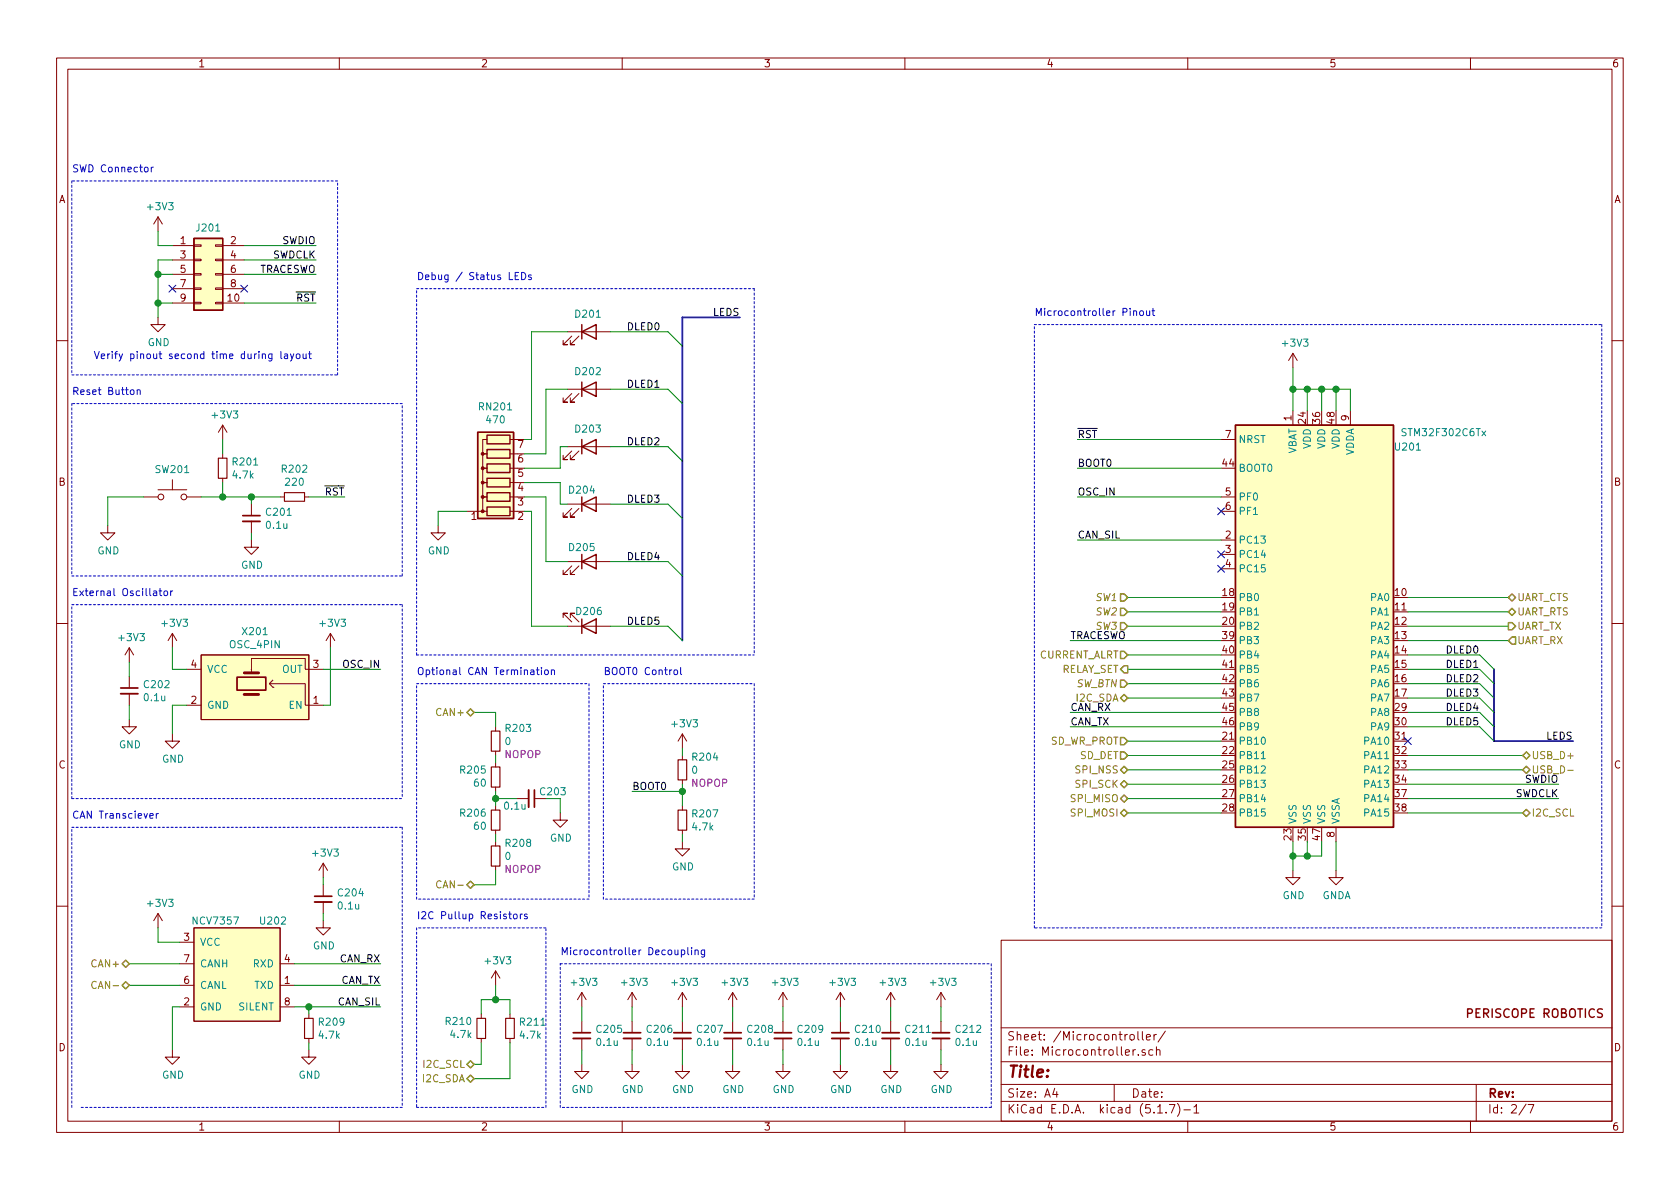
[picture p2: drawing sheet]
EESchema Schematic File Version 4
EELAYER 30 0
EELAYER END
$Descr A4 11693 8268
encoding utf-8
Sheet 2 7
Title ""
Date ""
Rev ""
Comp ""
Comment1 ""
Comment2 ""
Comment3 ""
Comment4 ""
$EndDescr
$Comp
L MCU_ST_STM32F3:STM32F302C6Tx U201
U 1 1
P 9200 4350
F 0 "U201" H 9800 5600 50  0000 C CNN
F 1 "STM32F302C6Tx" H 10050 5700 50  0000 C CNN
F 2 "Package_QFP:LQFP-48_7x7mm_P0.5mm" H 8600 2950 50  0001 R CNN
F 3 "http://www.st.com/st-web-ui/static/active/en/resource/technical/document/datasheet/DM00093333.pdf" H 9200 4350 50  0001 C CNN
	1    9200 4350
	1    0    0    -1  
$EndComp
Wire Wire Line
	9300 2850 9300 2700
Wire Wire Line
	9300 2700 9200 2700
Wire Wire Line
	9000 2700 9000 2850
Wire Wire Line
	9100 2850 9100 2700
Connection ~ 9100 2700
Wire Wire Line
	9100 2700 9000 2700
Wire Wire Line
	9200 2850 9200 2700
Connection ~ 9200 2700
Wire Wire Line
	9200 2700 9100 2700
Connection ~ 9000 2700
Wire Wire Line
	9000 2550 9000 2700
$Comp
L power:+3V3 #PWR0203
U 1 1
P 9000 2550
F 0 "#PWR0203" H 9000 2400 50  0001 C CNN
F 1 "+3V3" H 9015 2723 50  0000 C CNN
F 2 "" H 9000 2550 50  0001 C CNN
F 3 "" H 9000 2550 50  0001 C CNN
	1    9000 2550
	1    0    0    -1  
$EndComp
Wire Wire Line
	9000 5850 9000 5950
Wire Wire Line
	9000 5950 9100 5950
Wire Wire Line
	9200 5950 9200 5850
Wire Wire Line
	9100 5850 9100 5950
Connection ~ 9100 5950
Wire Wire Line
	9100 5950 9200 5950
Wire Wire Line
	9000 5950 9000 6050
Connection ~ 9000 5950
$Comp
L power:GND #PWR0217
U 1 1
P 9000 6050
F 0 "#PWR0217" H 9000 5800 50  0001 C CNN
F 1 "GND" H 9005 5877 50  0000 C CNN
F 2 "" H 9000 6050 50  0001 C CNN
F 3 "" H 9000 6050 50  0001 C CNN
	1    9000 6050
	1    0    0    -1  
$EndComp
$Comp
L power:GNDA #PWR0218
U 1 1
P 9300 6050
F 0 "#PWR0218" H 9300 5800 50  0001 C CNN
F 1 "GNDA" H 9305 5877 50  0000 C CNN
F 2 "" H 9300 6050 50  0001 C CNN
F 3 "" H 9300 6050 50  0001 C CNN
	1    9300 6050
	1    0    0    -1  
$EndComp
Wire Wire Line
	9300 6050 9300 5850
$Comp
L power:+3V3 #PWR0223
U 1 1
P 4050 7000
F 0 "#PWR0223" H 4050 6850 50  0001 C CNN
F 1 "+3V3" H 4065 7173 50  0000 C CNN
F 2 "" H 4050 7000 50  0001 C CNN
F 3 "" H 4050 7000 50  0001 C CNN
	1    4050 7000
	1    0    0    -1  
$EndComp
$Comp
L Device:C_Small C205
U 1 1
P 4050 7200
F 0 "C205" H 4142 7246 50  0000 L CNN
F 1 "0.1u" H 4142 7155 50  0000 L CNN
F 2 "Capacitor_SMD:C_0603_1608Metric" H 4050 7200 50  0001 C CNN
F 3 "~" H 4050 7200 50  0001 C CNN
	1    4050 7200
	1    0    0    -1  
$EndComp
$Comp
L power:GND #PWR0233
U 1 1
P 4050 7400
F 0 "#PWR0233" H 4050 7150 50  0001 C CNN
F 1 "GND" H 4055 7227 50  0000 C CNN
F 2 "" H 4050 7400 50  0001 C CNN
F 3 "" H 4050 7400 50  0001 C CNN
	1    4050 7400
	1    0    0    -1  
$EndComp
Wire Wire Line
	4050 7400 4050 7300
Wire Wire Line
	4050 7100 4050 7000
$Comp
L Device:C_Small C206
U 1 1
P 4400 7200
F 0 "C206" H 4492 7246 50  0000 L CNN
F 1 "0.1u" H 4492 7155 50  0000 L CNN
F 2 "Capacitor_SMD:C_0603_1608Metric" H 4400 7200 50  0001 C CNN
F 3 "~" H 4400 7200 50  0001 C CNN
	1    4400 7200
	1    0    0    -1  
$EndComp
$Comp
L Device:C_Small C207
U 1 1
P 4750 7200
F 0 "C207" H 4842 7246 50  0000 L CNN
F 1 "0.1u" H 4842 7155 50  0000 L CNN
F 2 "Capacitor_SMD:C_0603_1608Metric" H 4750 7200 50  0001 C CNN
F 3 "~" H 4750 7200 50  0001 C CNN
	1    4750 7200
	1    0    0    -1  
$EndComp
$Comp
L Device:C_Small C208
U 1 1
P 5100 7200
F 0 "C208" H 5192 7246 50  0000 L CNN
F 1 "0.1u" H 5192 7155 50  0000 L CNN
F 2 "Capacitor_SMD:C_0603_1608Metric" H 5100 7200 50  0001 C CNN
F 3 "~" H 5100 7200 50  0001 C CNN
	1    5100 7200
	1    0    0    -1  
$EndComp
$Comp
L Device:C_Small C209
U 1 1
P 5450 7200
F 0 "C209" H 5542 7246 50  0000 L CNN
F 1 "0.1u" H 5542 7155 50  0000 L CNN
F 2 "Capacitor_SMD:C_0603_1608Metric" H 5450 7200 50  0001 C CNN
F 3 "~" H 5450 7200 50  0001 C CNN
	1    5450 7200
	1    0    0    -1  
$EndComp
$Comp
L Device:C_Small C210
U 1 1
P 5850 7200
F 0 "C210" H 5942 7246 50  0000 L CNN
F 1 "0.1u" H 5942 7155 50  0000 L CNN
F 2 "Capacitor_SMD:C_0603_1608Metric" H 5850 7200 50  0001 C CNN
F 3 "~" H 5850 7200 50  0001 C CNN
	1    5850 7200
	1    0    0    -1  
$EndComp
$Comp
L Device:C_Small C211
U 1 1
P 6200 7200
F 0 "C211" H 6292 7246 50  0000 L CNN
F 1 "0.1u" H 6292 7155 50  0000 L CNN
F 2 "Capacitor_SMD:C_0603_1608Metric" H 6200 7200 50  0001 C CNN
F 3 "~" H 6200 7200 50  0001 C CNN
	1    6200 7200
	1    0    0    -1  
$EndComp
$Comp
L Device:C_Small C212
U 1 1
P 6550 7200
F 0 "C212" H 6642 7246 50  0000 L CNN
F 1 "0.1u" H 6642 7155 50  0000 L CNN
F 2 "Capacitor_SMD:C_0603_1608Metric" H 6550 7200 50  0001 C CNN
F 3 "~" H 6550 7200 50  0001 C CNN
	1    6550 7200
	1    0    0    -1  
$EndComp
$Comp
L power:+3V3 #PWR0224
U 1 1
P 4400 7000
F 0 "#PWR0224" H 4400 6850 50  0001 C CNN
F 1 "+3V3" H 4415 7173 50  0000 C CNN
F 2 "" H 4400 7000 50  0001 C CNN
F 3 "" H 4400 7000 50  0001 C CNN
	1    4400 7000
	1    0    0    -1  
$EndComp
Wire Wire Line
	4400 7100 4400 7000
$Comp
L power:+3V3 #PWR0225
U 1 1
P 4750 7000
F 0 "#PWR0225" H 4750 6850 50  0001 C CNN
F 1 "+3V3" H 4765 7173 50  0000 C CNN
F 2 "" H 4750 7000 50  0001 C CNN
F 3 "" H 4750 7000 50  0001 C CNN
	1    4750 7000
	1    0    0    -1  
$EndComp
Wire Wire Line
	4750 7100 4750 7000
$Comp
L power:+3V3 #PWR0226
U 1 1
P 5100 7000
F 0 "#PWR0226" H 5100 6850 50  0001 C CNN
F 1 "+3V3" H 5115 7173 50  0000 C CNN
F 2 "" H 5100 7000 50  0001 C CNN
F 3 "" H 5100 7000 50  0001 C CNN
	1    5100 7000
	1    0    0    -1  
$EndComp
Wire Wire Line
	5100 7100 5100 7000
$Comp
L power:+3V3 #PWR0227
U 1 1
P 5450 7000
F 0 "#PWR0227" H 5450 6850 50  0001 C CNN
F 1 "+3V3" H 5465 7173 50  0000 C CNN
F 2 "" H 5450 7000 50  0001 C CNN
F 3 "" H 5450 7000 50  0001 C CNN
	1    5450 7000
	1    0    0    -1  
$EndComp
Wire Wire Line
	5450 7100 5450 7000
$Comp
L power:+3V3 #PWR0228
U 1 1
P 5850 7000
F 0 "#PWR0228" H 5850 6850 50  0001 C CNN
F 1 "+3V3" H 5865 7173 50  0000 C CNN
F 2 "" H 5850 7000 50  0001 C CNN
F 3 "" H 5850 7000 50  0001 C CNN
	1    5850 7000
	1    0    0    -1  
$EndComp
Wire Wire Line
	5850 7100 5850 7000
$Comp
L power:+3V3 #PWR0229
U 1 1
P 6200 7000
F 0 "#PWR0229" H 6200 6850 50  0001 C CNN
F 1 "+3V3" H 6215 7173 50  0000 C CNN
F 2 "" H 6200 7000 50  0001 C CNN
F 3 "" H 6200 7000 50  0001 C CNN
	1    6200 7000
	1    0    0    -1  
$EndComp
Wire Wire Line
	6200 7100 6200 7000
$Comp
L power:+3V3 #PWR0230
U 1 1
P 6550 7000
F 0 "#PWR0230" H 6550 6850 50  0001 C CNN
F 1 "+3V3" H 6565 7173 50  0000 C CNN
F 2 "" H 6550 7000 50  0001 C CNN
F 3 "" H 6550 7000 50  0001 C CNN
	1    6550 7000
	1    0    0    -1  
$EndComp
Wire Wire Line
	6550 7100 6550 7000
$Comp
L power:GND #PWR0234
U 1 1
P 4400 7400
F 0 "#PWR0234" H 4400 7150 50  0001 C CNN
F 1 "GND" H 4405 7227 50  0000 C CNN
F 2 "" H 4400 7400 50  0001 C CNN
F 3 "" H 4400 7400 50  0001 C CNN
	1    4400 7400
	1    0    0    -1  
$EndComp
Wire Wire Line
	4400 7400 4400 7300
$Comp
L power:GND #PWR0235
U 1 1
P 4750 7400
F 0 "#PWR0235" H 4750 7150 50  0001 C CNN
F 1 "GND" H 4755 7227 50  0000 C CNN
F 2 "" H 4750 7400 50  0001 C CNN
F 3 "" H 4750 7400 50  0001 C CNN
	1    4750 7400
	1    0    0    -1  
$EndComp
Wire Wire Line
	4750 7400 4750 7300
$Comp
L power:GND #PWR0236
U 1 1
P 5100 7400
F 0 "#PWR0236" H 5100 7150 50  0001 C CNN
F 1 "GND" H 5105 7227 50  0000 C CNN
F 2 "" H 5100 7400 50  0001 C CNN
F 3 "" H 5100 7400 50  0001 C CNN
	1    5100 7400
	1    0    0    -1  
$EndComp
Wire Wire Line
	5100 7400 5100 7300
$Comp
L power:GND #PWR0237
U 1 1
P 5450 7400
F 0 "#PWR0237" H 5450 7150 50  0001 C CNN
F 1 "GND" H 5455 7227 50  0000 C CNN
F 2 "" H 5450 7400 50  0001 C CNN
F 3 "" H 5450 7400 50  0001 C CNN
	1    5450 7400
	1    0    0    -1  
$EndComp
Wire Wire Line
	5450 7400 5450 7300
$Comp
L power:GND #PWR0238
U 1 1
P 5850 7400
F 0 "#PWR0238" H 5850 7150 50  0001 C CNN
F 1 "GND" H 5855 7227 50  0000 C CNN
F 2 "" H 5850 7400 50  0001 C CNN
F 3 "" H 5850 7400 50  0001 C CNN
	1    5850 7400
	1    0    0    -1  
$EndComp
Wire Wire Line
	5850 7400 5850 7300
$Comp
L power:GND #PWR0239
U 1 1
P 6200 7400
F 0 "#PWR0239" H 6200 7150 50  0001 C CNN
F 1 "GND" H 6205 7227 50  0000 C CNN
F 2 "" H 6200 7400 50  0001 C CNN
F 3 "" H 6200 7400 50  0001 C CNN
	1    6200 7400
	1    0    0    -1  
$EndComp
Wire Wire Line
	6200 7400 6200 7300
$Comp
L power:GND #PWR0240
U 1 1
P 6550 7400
F 0 "#PWR0240" H 6550 7150 50  0001 C CNN
F 1 "GND" H 6555 7227 50  0000 C CNN
F 2 "" H 6550 7400 50  0001 C CNN
F 3 "" H 6550 7400 50  0001 C CNN
	1    6550 7400
	1    0    0    -1  
$EndComp
Wire Wire Line
	6550 7400 6550 7300
Wire Notes Line
	6900 6700 6900 7700
Wire Notes Line
	6900 7700 3900 7700
Wire Notes Line
	3900 7700 3900 6700
Wire Notes Line
	3900 6700 6900 6700
Text Notes 3900 6650 0    50   ~ 0
Microcontroller Decoupling
Text HLabel 7850 4550 0    50   Input ~ 0
CURRENT_ALRT
Text HLabel 7850 4850 0    50   BiDi ~ 0
I2C_SDA
Text HLabel 10600 5650 2    50   BiDi ~ 0
I2C_SCL
Text HLabel 10600 5250 2    50   BiDi ~ 0
USB_D+
Text HLabel 10600 5350 2    50   BiDi ~ 0
USB_D-
Wire Wire Line
	7850 4550 8500 4550
Wire Wire Line
	8500 4450 7450 4450
Text Label 7450 4450 0    50   ~ 0
TRACESWO
Text Label 10850 5550 2    50   ~ 0
SWDCLK
Text Label 10850 5450 2    50   ~ 0
SWDIO
Wire Wire Line
	9800 4150 10500 4150
Text HLabel 10500 4350 2    50   Output ~ 0
UART_TX
Text HLabel 10500 4450 2    50   Input ~ 0
UART_RX
Wire Wire Line
	9800 4250 10500 4250
Wire Wire Line
	10500 4350 9800 4350
Wire Wire Line
	9800 4450 10500 4450
Text HLabel 10500 4250 2    50   BiDi ~ 0
UART_RTS
Text HLabel 10500 4150 2    50   BiDi ~ 0
UART_CTS
Wire Wire Line
	8500 3050 7500 3050
Text Label 7500 3050 0    50   ~ 0
~RST
Wire Wire Line
	8500 3450 7500 3450
Text Label 7500 3450 0    50   ~ 0
OSC_IN
Wire Wire Line
	8500 3250 7500 3250
Text Label 7500 3250 0    50   ~ 0
BOOT0
Wire Wire Line
	7850 5650 8500 5650
Wire Wire Line
	8500 5550 7850 5550
Wire Wire Line
	8500 5450 7850 5450
Text HLabel 7850 5450 0    50   BiDi ~ 0
SPI_SCK
Text HLabel 7850 5550 0    50   BiDi ~ 0
SPI_MISO
Text HLabel 7850 5650 0    50   BiDi ~ 0
SPI_MOSI
Wire Wire Line
	7850 5350 8500 5350
Text HLabel 7850 5350 0    50   BiDi ~ 0
SPI_NSS
Wire Notes Line
	11150 6450 7200 6450
Wire Notes Line
	7200 6450 7200 2250
Wire Notes Line
	7200 2250 11150 2250
Wire Notes Line
	11150 2250 11150 6450
Text Notes 7200 2200 0    50   ~ 0
Microcontroller Pinout
Wire Wire Line
	7850 4850 8500 4850
$Comp
L ReflowOven:NCV7357 U202
U 1 1
P 1650 6800
F 0 "U202" H 1900 7200 50  0000 C CNN
F 1 "NCV7357" H 1500 7200 50  0000 C CNN
F 2 "Package_SO:SOIC-8_3.9x4.9mm_P1.27mm" H 1550 7000 50  0001 C CNN
F 3 "" H 1550 7000 50  0001 C CNN
	1    1650 6800
	1    0    0    -1  
$EndComp
$Comp
L power:+3V3 #PWR0221
U 1 1
P 1100 6450
F 0 "#PWR0221" H 1100 6300 50  0001 C CNN
F 1 "+3V3" H 1115 6623 50  0000 C CNN
F 2 "" H 1100 6450 50  0001 C CNN
F 3 "" H 1100 6450 50  0001 C CNN
	1    1100 6450
	1    0    0    -1  
$EndComp
Wire Wire Line
	1100 6450 1100 6550
Wire Wire Line
	1100 6550 1250 6550
Text HLabel 900  6850 0    50   BiDi ~ 0
CAN-
$Comp
L power:+3V3 #PWR0219
U 1 1
P 2250 6100
F 0 "#PWR0219" H 2250 5950 50  0001 C CNN
F 1 "+3V3" H 2265 6273 50  0000 C CNN
F 2 "" H 2250 6100 50  0001 C CNN
F 3 "" H 2250 6100 50  0001 C CNN
	1    2250 6100
	1    0    0    -1  
$EndComp
$Comp
L Device:C_Small C204
U 1 1
P 2250 6250
F 0 "C204" H 2342 6296 50  0000 L CNN
F 1 "0.1u" H 2342 6205 50  0000 L CNN
F 2 "Capacitor_SMD:C_0603_1608Metric" H 2250 6250 50  0001 C CNN
F 3 "~" H 2250 6250 50  0001 C CNN
	1    2250 6250
	1    0    0    -1  
$EndComp
$Comp
L power:GND #PWR0220
U 1 1
P 2250 6400
F 0 "#PWR0220" H 2250 6150 50  0001 C CNN
F 1 "GND" H 2255 6227 50  0000 C CNN
F 2 "" H 2250 6400 50  0001 C CNN
F 3 "" H 2250 6400 50  0001 C CNN
	1    2250 6400
	1    0    0    -1  
$EndComp
Wire Wire Line
	2250 6400 2250 6350
Wire Wire Line
	2250 6150 2250 6100
Wire Wire Line
	8500 4950 7450 4950
Text Label 7450 4950 0    50   ~ 0
CAN_RX
Text Label 7450 5050 0    50   ~ 0
CAN_TX
Wire Wire Line
	7450 5050 8500 5050
Wire Wire Line
	2050 6700 2650 6700
Text Label 2650 6700 2    50   ~ 0
CAN_RX
Wire Wire Line
	2050 6850 2650 6850
Text Label 2650 6850 2    50   ~ 0
CAN_TX
Wire Wire Line
	2050 7000 2150 7000
Text Label 2650 7000 2    50   ~ 0
CAN_SIL
Wire Wire Line
	8500 3750 7500 3750
Text Label 7500 3750 0    50   ~ 0
CAN_SIL
$Comp
L Device:R_Small R209
U 1 1
P 2150 7150
F 0 "R209" H 2209 7196 50  0000 L CNN
F 1 "4.7k" H 2209 7105 50  0000 L CNN
F 2 "Resistor_SMD:R_0603_1608Metric" H 2150 7150 50  0001 C CNN
F 3 "~" H 2150 7150 50  0001 C CNN
	1    2150 7150
	1    0    0    -1  
$EndComp
Wire Wire Line
	2150 7050 2150 7000
Connection ~ 2150 7000
Wire Wire Line
	2150 7000 2650 7000
Wire Wire Line
	2150 7250 2150 7300
$Comp
L power:GND #PWR0232
U 1 1
P 2150 7300
F 0 "#PWR0232" H 2150 7050 50  0001 C CNN
F 1 "GND" H 2155 7127 50  0000 C CNN
F 2 "" H 2150 7300 50  0001 C CNN
F 3 "" H 2150 7300 50  0001 C CNN
	1    2150 7300
	1    0    0    -1  
$EndComp
Wire Notes Line
	2800 7700 550  7700
Wire Notes Line
	500  7700 500  5750
Wire Notes Line
	2800 5750 2800 7700
Text Notes 500  5700 0    50   ~ 0
CAN Transciever
Text HLabel 3300 7400 0    50   BiDi ~ 0
I2C_SCL
Text HLabel 3300 7500 0    50   BiDi ~ 0
I2C_SDA
Wire Wire Line
	3300 7500 3550 7500
Wire Wire Line
	3550 7500 3550 7250
Wire Wire Line
	3300 7400 3350 7400
Wire Wire Line
	3350 7400 3350 7250
$Comp
L Device:R_Small R211
U 1 1
P 3550 7150
F 0 "R211" H 3609 7196 50  0000 L CNN
F 1 "4.7k" H 3609 7105 50  0000 L CNN
F 2 "Resistor_SMD:R_0603_1608Metric" H 3550 7150 50  0001 C CNN
F 3 "~" H 3550 7150 50  0001 C CNN
	1    3550 7150
	1    0    0    -1  
$EndComp
$Comp
L Device:R_Small R210
U 1 1
P 3350 7150
F 0 "R210" H 3291 7104 50  0000 R CNN
F 1 "4.7k" H 3291 7195 50  0000 R CNN
F 2 "Resistor_SMD:R_0603_1608Metric" H 3350 7150 50  0001 C CNN
F 3 "~" H 3350 7150 50  0001 C CNN
	1    3350 7150
	1    0    0    1   
$EndComp
Wire Wire Line
	3350 7050 3350 6950
Wire Wire Line
	3350 6950 3450 6950
Wire Wire Line
	3550 6950 3550 7050
Wire Wire Line
	3450 6950 3450 6850
Connection ~ 3450 6950
Wire Wire Line
	3450 6950 3550 6950
$Comp
L power:+3V3 #PWR0222
U 1 1
P 3450 6850
F 0 "#PWR0222" H 3450 6700 50  0001 C CNN
F 1 "+3V3" H 3465 7023 50  0000 C CNN
F 2 "" H 3450 6850 50  0001 C CNN
F 3 "" H 3450 6850 50  0001 C CNN
	1    3450 6850
	1    0    0    -1  
$EndComp
Wire Notes Line
	2900 6450 2900 7700
Wire Notes Line
	2900 7700 3800 7700
Wire Notes Line
	3800 7700 3800 6450
Wire Notes Line
	3800 6450 2900 6450
Text Notes 2900 6400 0    50   ~ 0
I2C Pullup Resistors
Wire Wire Line
	1250 7000 1200 7000
Text HLabel 900  6700 0    50   BiDi ~ 0
CAN+
$Comp
L power:GND #PWR0231
U 1 1
P 1200 7300
F 0 "#PWR0231" H 1200 7050 50  0001 C CNN
F 1 "GND" H 1205 7127 50  0000 C CNN
F 2 "" H 1200 7300 50  0001 C CNN
F 3 "" H 1200 7300 50  0001 C CNN
	1    1200 7300
	1    0    0    -1  
$EndComp
Wire Notes Line
	500  5750 2800 5750
Wire Wire Line
	1200 7000 1200 7300
$Comp
L ReflowOven:OSC_4PIN X201
U 1 1
P 1800 4750
F 0 "X201" H 1775 5115 50  0000 C CNN
F 1 "OSC_4PIN" H 1775 5024 50  0000 C CNN
F 2 "ReflowOven:KC2016Z48.0000C15XXK" V 1750 4750 50  0001 C CNN
F 3 "" V 1750 4750 50  0001 C CNN
	1    1800 4750
	1    0    0    -1  
$EndComp
Wire Wire Line
	2250 4650 2650 4650
Text Label 2650 4650 2    50   ~ 0
OSC_IN
Wire Wire Line
	2250 4900 2300 4900
Wire Wire Line
	2300 4900 2300 4500
$Comp
L power:+3V3 #PWR0210
U 1 1
P 2300 4500
F 0 "#PWR0210" H 2300 4350 50  0001 C CNN
F 1 "+3V3" H 2315 4673 50  0000 C CNN
F 2 "" H 2300 4500 50  0001 C CNN
F 3 "" H 2300 4500 50  0001 C CNN
	1    2300 4500
	1    0    0    -1  
$EndComp
Wire Wire Line
	1300 4650 1200 4650
Wire Wire Line
	1200 4650 1200 4500
$Comp
L power:+3V3 #PWR0209
U 1 1
P 1200 4500
F 0 "#PWR0209" H 1200 4350 50  0001 C CNN
F 1 "+3V3" H 1215 4673 50  0000 C CNN
F 2 "" H 1200 4500 50  0001 C CNN
F 3 "" H 1200 4500 50  0001 C CNN
	1    1200 4500
	1    0    0    -1  
$EndComp
Wire Wire Line
	1300 4900 1200 4900
Wire Wire Line
	1200 4900 1200 5100
$Comp
L power:GND #PWR0213
U 1 1
P 1200 5100
F 0 "#PWR0213" H 1200 4850 50  0001 C CNN
F 1 "GND" H 1205 4927 50  0000 C CNN
F 2 "" H 1200 5100 50  0001 C CNN
F 3 "" H 1200 5100 50  0001 C CNN
	1    1200 5100
	1    0    0    -1  
$EndComp
$Comp
L power:+3V3 #PWR0211
U 1 1
P 900 4600
F 0 "#PWR0211" H 900 4450 50  0001 C CNN
F 1 "+3V3" H 915 4773 50  0000 C CNN
F 2 "" H 900 4600 50  0001 C CNN
F 3 "" H 900 4600 50  0001 C CNN
	1    900  4600
	1    0    0    -1  
$EndComp
$Comp
L Device:C_Small C202
U 1 1
P 900 4800
F 0 "C202" H 992 4846 50  0000 L CNN
F 1 "0.1u" H 992 4755 50  0000 L CNN
F 2 "Capacitor_SMD:C_0603_1608Metric" H 900 4800 50  0001 C CNN
F 3 "~" H 900 4800 50  0001 C CNN
	1    900  4800
	1    0    0    -1  
$EndComp
$Comp
L power:GND #PWR0212
U 1 1
P 900 5000
F 0 "#PWR0212" H 900 4750 50  0001 C CNN
F 1 "GND" H 905 4827 50  0000 C CNN
F 2 "" H 900 5000 50  0001 C CNN
F 3 "" H 900 5000 50  0001 C CNN
	1    900  5000
	1    0    0    -1  
$EndComp
Wire Wire Line
	900  5000 900  4900
Wire Wire Line
	900  4700 900  4600
Wire Notes Line
	500  5550 500  4200
Wire Notes Line
	2800 4200 2800 5550
Wire Notes Line
	500  5550 2800 5550
Text Notes 500  4150 0    50   ~ 0
External Oscillator
Wire Notes Line
	500  4200 2800 4200
NoConn ~ 8500 3550
Wire Wire Line
	1200 1700 1100 1700
Wire Wire Line
	1100 1700 1100 1600
Wire Wire Line
	1200 1800 1100 1800
Wire Wire Line
	1100 1800 1100 1900
Wire Wire Line
	1200 1900 1100 1900
Connection ~ 1100 1900
Wire Wire Line
	1100 1900 1100 2100
Wire Wire Line
	1200 2100 1100 2100
Connection ~ 1100 2100
Wire Wire Line
	1100 2100 1100 2200
NoConn ~ 1200 2000
$Comp
L power:+3V3 #PWR0201
U 1 1
P 1100 1600
F 0 "#PWR0201" H 1100 1450 50  0001 C CNN
F 1 "+3V3" H 1115 1773 50  0000 C CNN
F 2 "" H 1100 1600 50  0001 C CNN
F 3 "" H 1100 1600 50  0001 C CNN
	1    1100 1600
	1    0    0    -1  
$EndComp
$Comp
L power:GND #PWR0202
U 1 1
P 1100 2200
F 0 "#PWR0202" H 1100 1950 50  0001 C CNN
F 1 "GND" H 1105 2027 50  0000 C CNN
F 2 "" H 1100 2200 50  0001 C CNN
F 3 "" H 1100 2200 50  0001 C CNN
	1    1100 2200
	1    0    0    -1  
$EndComp
Text Notes 650  2500 0    50   ~ 0
Verify pinout second time during layout
Wire Wire Line
	1700 1700 2200 1700
Text Label 2200 1700 2    50   ~ 0
SWDIO
Wire Wire Line
	1700 1800 2200 1800
Text Label 2200 1800 2    50   ~ 0
SWDCLK
Wire Wire Line
	1700 1900 2200 1900
Text Label 2200 1900 2    50   ~ 0
TRACESWO
NoConn ~ 1700 2000
Wire Wire Line
	1700 2100 2200 2100
Text Label 2200 2100 2    50   ~ 0
~RST
Wire Notes Line
	500  1250 500  2600
Wire Notes Line
	500  2600 2350 2600
Wire Notes Line
	2350 2600 2350 1250
Wire Notes Line
	2350 1250 500  1250
Text Notes 500  1200 0    50   ~ 0
SWD Connector
$Comp
L Switch:SW_Push SW201
U 1 1
P 1200 3450
F 0 "SW201" H 1200 3643 50  0000 C CNN
F 1 "B3U-1100P " H 1200 3644 50  0001 C CNN
F 2 "ReflowOven:SW_B3U-1100P" H 1200 3650 50  0001 C CNN
F 3 "~" H 1200 3650 50  0001 C CNN
	1    1200 3450
	1    0    0    -1  
$EndComp
Wire Wire Line
	1000 3450 750  3450
Wire Wire Line
	750  3450 750  3650
Wire Wire Line
	1400 3450 1550 3450
$Comp
L Device:R_Small R201
U 1 1
P 1550 3250
F 0 "R201" H 1609 3296 50  0000 L CNN
F 1 "4.7k" H 1609 3205 50  0000 L CNN
F 2 "Resistor_SMD:R_0603_1608Metric" H 1550 3250 50  0001 C CNN
F 3 "~" H 1550 3250 50  0001 C CNN
	1    1550 3250
	1    0    0    -1  
$EndComp
Wire Wire Line
	1550 3150 1550 3050
$Comp
L power:+3V3 #PWR0205
U 1 1
P 1550 3050
F 0 "#PWR0205" H 1550 2900 50  0001 C CNN
F 1 "+3V3" H 1565 3223 50  0000 C CNN
F 2 "" H 1550 3050 50  0001 C CNN
F 3 "" H 1550 3050 50  0001 C CNN
	1    1550 3050
	1    0    0    -1  
$EndComp
Wire Wire Line
	1550 3350 1550 3450
$Comp
L power:GND #PWR0208
U 1 1
P 1750 3750
F 0 "#PWR0208" H 1750 3500 50  0001 C CNN
F 1 "GND" H 1755 3577 50  0000 C CNN
F 2 "" H 1750 3750 50  0001 C CNN
F 3 "" H 1750 3750 50  0001 C CNN
	1    1750 3750
	1    0    0    -1  
$EndComp
Wire Wire Line
	1750 3750 1750 3700
$Comp
L Device:C_Small C201
U 1 1
P 1750 3600
F 0 "C201" H 1842 3646 50  0000 L CNN
F 1 "0.1u" H 1842 3555 50  0000 L CNN
F 2 "Capacitor_SMD:C_0603_1608Metric" H 1750 3600 50  0001 C CNN
F 3 "~" H 1750 3600 50  0001 C CNN
	1    1750 3600
	1    0    0    -1  
$EndComp
Wire Wire Line
	1550 3450 1750 3450
Wire Wire Line
	1750 3450 1750 3500
Connection ~ 1550 3450
Wire Wire Line
	1750 3450 1950 3450
Connection ~ 1750 3450
$Comp
L power:GND #PWR0206
U 1 1
P 750 3650
F 0 "#PWR0206" H 750 3400 50  0001 C CNN
F 1 "GND" H 755 3477 50  0000 C CNN
F 2 "" H 750 3650 50  0001 C CNN
F 3 "" H 750 3650 50  0001 C CNN
	1    750  3650
	1    0    0    -1  
$EndComp
$Comp
L Device:R_Small R202
U 1 1
P 2050 3450
F 0 "R202" V 1854 3450 50  0000 C CNN
F 1 "220" V 1945 3450 50  0000 C CNN
F 2 "Resistor_SMD:R_0603_1608Metric" H 2050 3450 50  0001 C CNN
F 3 "~" H 2050 3450 50  0001 C CNN
	1    2050 3450
	0    1    1    0   
$EndComp
Wire Wire Line
	2150 3450 2400 3450
Text Label 2400 3450 2    50   ~ 0
~RST
Wire Notes Line
	500  4000 2800 4000
Wire Notes Line
	2800 4000 2800 2800
Wire Notes Line
	2800 2800 500  2800
Wire Notes Line
	500  2800 500  4000
Text Notes 500  2750 0    50   ~ 0
Reset Button
Wire Wire Line
	8500 4650 7850 4650
Text HLabel 7850 4650 0    50   Output ~ 0
RELAY_SET
Wire Wire Line
	4750 5500 4750 5600
$Comp
L Device:R_Small R207
U 1 1
P 4750 5700
F 0 "R207" H 4809 5746 50  0000 L CNN
F 1 "4.7k" H 4809 5655 50  0000 L CNN
F 2 "Resistor_SMD:R_0603_1608Metric" H 4750 5700 50  0001 C CNN
F 3 "~" H 4750 5700 50  0001 C CNN
	1    4750 5700
	1    0    0    -1  
$EndComp
$Comp
L power:GND #PWR0216
U 1 1
P 4750 5850
F 0 "#PWR0216" H 4750 5600 50  0001 C CNN
F 1 "GND" H 4755 5677 50  0000 C CNN
F 2 "" H 4750 5850 50  0001 C CNN
F 3 "" H 4750 5850 50  0001 C CNN
	1    4750 5850
	1    0    0    -1  
$EndComp
Wire Wire Line
	4750 5850 4750 5800
Text Label 4400 5500 0    50   ~ 0
BOOT0
$Comp
L power:+3V3 #PWR0214
U 1 1
P 4750 5200
F 0 "#PWR0214" H 4750 5050 50  0001 C CNN
F 1 "+3V3" H 4765 5373 50  0000 C CNN
F 2 "" H 4750 5200 50  0001 C CNN
F 3 "" H 4750 5200 50  0001 C CNN
	1    4750 5200
	1    0    0    -1  
$EndComp
Wire Notes Line
	4200 4750 5250 4750
Wire Notes Line
	5250 4750 5250 6250
Wire Notes Line
	5250 6250 4200 6250
Wire Notes Line
	4200 6250 4200 4750
Text Notes 4200 4700 0    50   ~ 0
BOOT0 Control
Wire Wire Line
	4750 5500 4400 5500
$Comp
L Device:R_Small R204
U 1 1
P 4750 5350
F 0 "R204" H 4809 5441 50  0000 L CNN
F 1 "0" H 4809 5350 50  0000 L CNN
F 2 "Resistor_SMD:R_0201_0603Metric" H 4750 5350 50  0001 C CNN
F 3 "~" H 4750 5350 50  0001 C CNN
F 4 "NOPOP" H 4809 5259 50  0000 L CNN "Note"
	1    4750 5350
	1    0    0    -1  
$EndComp
Wire Wire Line
	4750 5450 4750 5500
Connection ~ 4750 5500
Wire Wire Line
	4750 5250 4750 5200
Wire Wire Line
	900  6700 1250 6700
Wire Wire Line
	900  6850 1250 6850
Wire Notes Line
	2900 6250 2900 4750
Text Notes 2900 4700 0    50   ~ 0
Optional CAN Termination
Wire Notes Line
	4100 4750 4100 6250
Wire Notes Line
	2900 4750 4100 4750
Wire Notes Line
	4100 6250 2900 6250
Text HLabel 3300 6150 0    50   BiDi ~ 0
CAN-
Text HLabel 3300 4950 0    50   BiDi ~ 0
CAN+
$Comp
L power:GND #PWR0215
U 1 1
P 3900 5650
F 0 "#PWR0215" H 3900 5400 50  0001 C CNN
F 1 "GND" H 3905 5477 50  0000 C CNN
F 2 "" H 3900 5650 50  0001 C CNN
F 3 "" H 3900 5650 50  0001 C CNN
	1    3900 5650
	1    0    0    -1  
$EndComp
Wire Wire Line
	3900 5550 3900 5650
Wire Wire Line
	3800 5550 3900 5550
Wire Wire Line
	3450 4950 3300 4950
Wire Wire Line
	3450 5050 3450 4950
Wire Wire Line
	3450 6150 3300 6150
Wire Wire Line
	3450 6050 3450 6150
Wire Wire Line
	3450 5800 3450 5850
$Comp
L Device:R_Small R208
U 1 1
P 3450 5950
F 0 "R208" H 3509 6041 50  0000 L CNN
F 1 "0" H 3509 5950 50  0000 L CNN
F 2 "Resistor_SMD:R_0201_0603Metric" H 3450 5950 50  0001 C CNN
F 3 "~" H 3450 5950 50  0001 C CNN
F 4 "NOPOP" H 3509 5859 50  0000 L CNN "Note"
	1    3450 5950
	1    0    0    -1  
$EndComp
$Comp
L Device:R_Small R203
U 1 1
P 3450 5150
F 0 "R203" H 3509 5241 50  0000 L CNN
F 1 "0" H 3509 5150 50  0000 L CNN
F 2 "Resistor_SMD:R_0201_0603Metric" H 3450 5150 50  0001 C CNN
F 3 "~" H 3450 5150 50  0001 C CNN
F 4 "NOPOP" H 3509 5059 50  0000 L CNN "Note"
	1    3450 5150
	1    0    0    -1  
$EndComp
Wire Wire Line
	3450 5300 3450 5250
$Comp
L Device:C_Small C203
U 1 1
P 3700 5550
F 0 "C203" V 3650 5600 50  0000 L CNN
F 1 "0.1u" V 3750 5350 50  0000 L CNN
F 2 "Capacitor_SMD:C_0603_1608Metric" H 3700 5550 50  0001 C CNN
F 3 "~" H 3700 5550 50  0001 C CNN
	1    3700 5550
	0    1    1    0   
$EndComp
Wire Wire Line
	3450 5550 3450 5600
Connection ~ 3450 5550
Wire Wire Line
	3450 5550 3600 5550
Wire Wire Line
	3450 5500 3450 5550
$Comp
L Device:R_Small R206
U 1 1
P 3450 5700
F 0 "R206" H 3392 5654 50  0000 R CNN
F 1 "60" H 3392 5745 50  0000 R CNN
F 2 "Resistor_SMD:R_0603_1608Metric" H 3450 5700 50  0001 C CNN
F 3 "~" H 3450 5700 50  0001 C CNN
	1    3450 5700
	1    0    0    1   
$EndComp
$Comp
L Device:R_Small R205
U 1 1
P 3450 5400
F 0 "R205" H 3392 5354 50  0000 R CNN
F 1 "60" H 3392 5445 50  0000 R CNN
F 2 "Resistor_SMD:R_0603_1608Metric" H 3450 5400 50  0001 C CNN
F 3 "~" H 3450 5400 50  0001 C CNN
	1    3450 5400
	1    0    0    1   
$EndComp
Wire Wire Line
	3700 3550 3700 4350
Wire Wire Line
	3650 3550 3700 3550
Wire Wire Line
	3800 3900 3950 3900
Wire Wire Line
	3800 3450 3800 3900
Wire Wire Line
	3650 3450 3800 3450
Wire Wire Line
	3900 3500 3950 3500
Wire Wire Line
	3900 3350 3900 3500
Wire Wire Line
	3650 3350 3900 3350
Wire Wire Line
	3700 2300 3950 2300
Wire Wire Line
	3700 3050 3700 2300
Wire Wire Line
	3650 3050 3700 3050
Wire Wire Line
	3900 3100 3950 3100
Wire Wire Line
	3900 3250 3900 3100
Wire Wire Line
	3650 3250 3900 3250
Wire Wire Line
	3800 2700 3950 2700
Wire Wire Line
	3800 3150 3800 2700
Wire Wire Line
	3650 3150 3800 3150
$Comp
L Device:R_Network06 RN201
U 1 1
P 3450 3250
F 0 "RN201" V 3875 3250 50  0000 C CNN
F 1 "470" V 3784 3250 50  0000 C CNN
F 2 "Resistor_THT:R_Array_SIP7" V 3825 3250 50  0001 C CNN
F 3 "http://www.vishay.com/docs/31509/csc.pdf" H 3450 3250 50  0001 C CNN
	1    3450 3250
	0    -1   -1   0   
$EndComp
$Comp
L Device:LED D205
U 1 1
P 4100 3900
F 0 "D205" H 4150 4000 50  0000 R CNN
F 1 "LED" H 4000 3700 50  0001 R CNN
F 2 "LED_SMD:LED_0603_1608Metric" H 4100 3900 50  0001 C CNN
F 3 "~" H 4100 3900 50  0001 C CNN
	1    4100 3900
	1    0    0    -1  
$EndComp
$Comp
L Device:LED D201
U 1 1
P 4100 2300
F 0 "D201" H 4093 2425 50  0000 C CNN
F 1 "LED" V 4048 2182 50  0001 R CNN
F 2 "LED_SMD:LED_0603_1608Metric" H 4100 2300 50  0001 C CNN
F 3 "~" H 4100 2300 50  0001 C CNN
	1    4100 2300
	1    0    0    -1  
$EndComp
$Comp
L Device:LED D202
U 1 1
P 4100 2700
F 0 "D202" H 4093 2825 50  0000 C CNN
F 1 "LED" V 4048 2582 50  0001 R CNN
F 2 "LED_SMD:LED_0603_1608Metric" H 4100 2700 50  0001 C CNN
F 3 "~" H 4100 2700 50  0001 C CNN
	1    4100 2700
	1    0    0    -1  
$EndComp
$Comp
L Device:LED D203
U 1 1
P 4100 3100
F 0 "D203" H 4093 3225 50  0000 C CNN
F 1 "LED" V 4048 2982 50  0001 R CNN
F 2 "LED_SMD:LED_0603_1608Metric" H 4100 3100 50  0001 C CNN
F 3 "~" H 4100 3100 50  0001 C CNN
	1    4100 3100
	1    0    0    -1  
$EndComp
$Comp
L Device:LED D204
U 1 1
P 4100 3500
F 0 "D204" H 4150 3600 50  0000 R CNN
F 1 "LED" H 4000 3300 50  0001 R CNN
F 2 "LED_SMD:LED_0603_1608Metric" H 4100 3500 50  0001 C CNN
F 3 "~" H 4100 3500 50  0001 C CNN
	1    4100 3500
	1    0    0    -1  
$EndComp
Wire Wire Line
	3700 4350 3950 4350
$Comp
L Device:LED D206
U 1 1
P 4100 4350
F 0 "D206" H 4100 4250 50  0000 C CNN
F 1 "LED" H 3900 4450 50  0001 C CNN
F 2 "LED_SMD:LED_0603_1608Metric" H 4100 4350 50  0001 C CNN
F 3 "~" H 4100 4350 50  0001 C CNN
	1    4100 4350
	1    0    0    1   
$EndComp
$Comp
L power:GND #PWR0207
U 1 1
P 3050 3650
F 0 "#PWR0207" H 3050 3400 50  0001 C CNN
F 1 "GND" H 3055 3477 50  0000 C CNN
F 2 "" H 3050 3650 50  0001 C CNN
F 3 "" H 3050 3650 50  0001 C CNN
	1    3050 3650
	1    0    0    -1  
$EndComp
Wire Wire Line
	3050 3550 3050 3650
Wire Wire Line
	3050 3550 3250 3550
Wire Notes Line
	2900 4550 2900 2000
Text Notes 2900 1950 0    50   ~ 0
Debug / Status LEDs
Text Label 10300 4550 2    50   ~ 0
DLED0
Text Label 10300 4650 2    50   ~ 0
DLED1
Wire Wire Line
	10300 4650 9800 4650
Wire Wire Line
	9800 4850 10300 4850
Wire Wire Line
	9800 4750 10300 4750
Wire Wire Line
	10300 4950 9800 4950
Wire Wire Line
	9800 5050 10300 5050
Text Label 10300 4750 2    50   ~ 0
DLED2
Text Label 10300 4850 2    50   ~ 0
DLED3
Text Label 10300 4950 2    50   ~ 0
DLED4
Text Label 10300 5050 2    50   ~ 0
DLED5
Wire Wire Line
	9800 4550 10300 4550
Entry Wire Line
	10300 4550 10400 4650
Entry Wire Line
	10300 4650 10400 4750
Entry Wire Line
	10300 4750 10400 4850
Entry Wire Line
	10300 4850 10400 4950
Entry Wire Line
	10300 4950 10400 5050
Entry Wire Line
	10300 5050 10400 5150
Wire Bus Line
	10400 5150 10950 5150
Text Label 10950 5150 2    50   ~ 0
LEDS
Wire Bus Line
	5150 2200 4750 2200
Entry Wire Line
	4650 2300 4750 2400
Entry Wire Line
	4650 2700 4750 2800
Entry Wire Line
	4650 3100 4750 3200
Entry Wire Line
	4650 3500 4750 3600
Entry Wire Line
	4650 3900 4750 4000
Entry Wire Line
	4650 4350 4750 4450
Text Label 4600 2300 2    50   ~ 0
DLED0
Text Label 4600 2700 2    50   ~ 0
DLED1
Text Label 4600 3100 2    50   ~ 0
DLED2
Text Label 4600 3500 2    50   ~ 0
DLED3
Text Label 4600 3900 2    50   ~ 0
DLED4
Text Label 4600 4350 2    50   ~ 0
DLED5
Wire Wire Line
	9800 5250 10600 5250
Wire Wire Line
	9800 5350 10600 5350
Wire Wire Line
	9800 5450 10850 5450
Wire Wire Line
	9800 5550 10850 5550
Wire Wire Line
	9800 5650 10600 5650
NoConn ~ 9800 5150
Wire Notes Line
	5250 2000 5250 4550
Wire Notes Line
	2900 2000 5250 2000
Wire Notes Line
	2900 4550 5250 4550
Wire Wire Line
	4250 4350 4650 4350
Wire Wire Line
	4250 2300 4650 2300
Wire Wire Line
	4250 3100 4650 3100
Wire Wire Line
	4250 3500 4650 3500
Wire Wire Line
	4250 3900 4650 3900
Wire Wire Line
	4250 2700 4650 2700
Text Label 5150 2200 2    50   ~ 0
LEDS
NoConn ~ 8500 3950
NoConn ~ 8500 3850
Wire Wire Line
	8500 5150 7850 5150
Text HLabel 7850 5150 0    50   Input ~ 0
SD_WR_PROT
Wire Wire Line
	8500 5250 7850 5250
Text HLabel 7850 5250 0    50   Input ~ 0
SD_DET
Wire Wire Line
	8500 4350 7850 4350
Wire Wire Line
	8500 4250 7850 4250
Wire Wire Line
	7850 4150 8500 4150
Text HLabel 7850 4350 0    50   Input Italic 0
SW3
Text HLabel 7850 4150 0    50   Input Italic 0
SW1
Text HLabel 7850 4250 0    50   Input Italic 0
SW2
Wire Wire Line
	8500 4750 7850 4750
Text HLabel 7850 4750 0    50   Input Italic 0
SW_BTN
Wire Wire Line
	9300 2700 9400 2700
Wire Wire Line
	9400 2700 9400 2850
Connection ~ 9300 2700
$Comp
L Connector_Generic:Conn_02x05_Odd_Even J201
U 1 1
P 1400 1900
F 0 "J201" H 1450 2225 50  0000 C CNN
F 1 "Conn_02x05_Odd_Even" H 1450 2226 50  0001 C CNN
F 2 "ReflowOven:CNC_3221-10-0100-00" H 1400 1900 50  0001 C CNN
F 3 "~" H 1400 1900 50  0001 C CNN
	1    1400 1900
	1    0    0    -1  
$EndComp
Wire Bus Line
	10400 4650 10400 5150
Wire Bus Line
	4750 2200 4750 4450
$EndSCHEMATC
